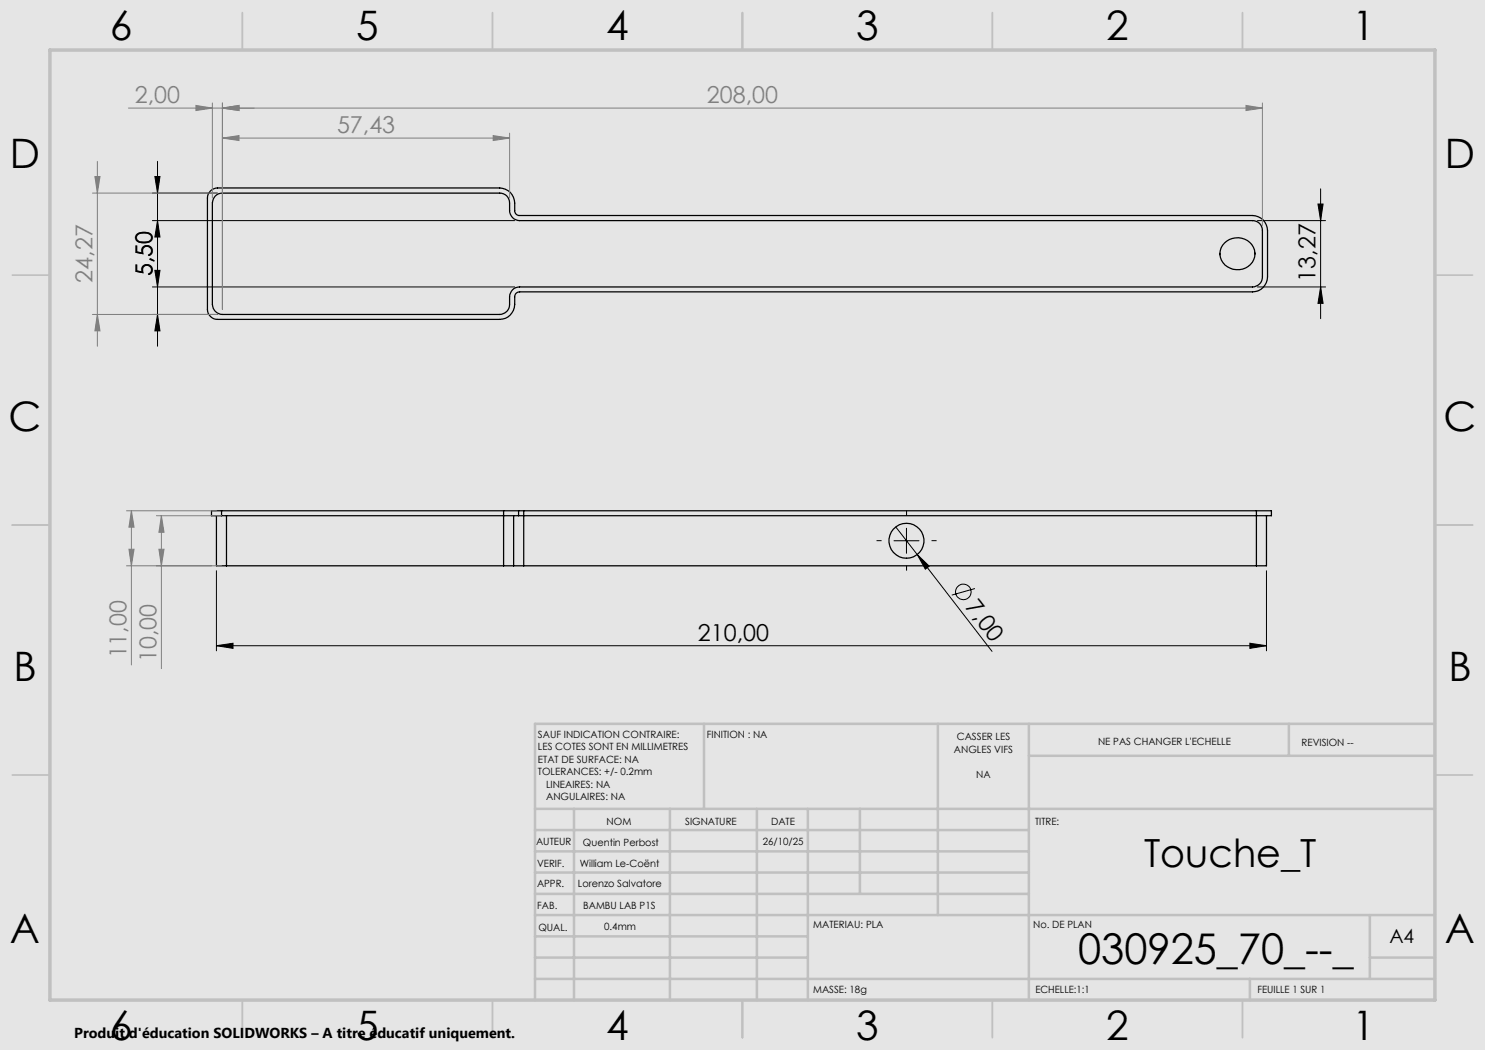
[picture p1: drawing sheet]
<svg xmlns="http://www.w3.org/2000/svg" width="297mm" height="210mm" viewBox="0 0 297 210" stroke-linecap="round" stroke-linejoin="round" font-family="sans-serif">
<path d="M0 0h297v210h-297z" fill="none" stroke="#e6e6db" stroke-width=".2"/>
<path d="M0 0h297v210h-297z" fill="#e6e6db"/>
<g fill="none" stroke="#000" stroke-width=".25">
<path d="M42.1 38.2l.6-.4 .8-.2h56.4a3 3 0 0 1 3 3v1.5a.96 .96 0 0 0 1 1h146.6a3 3 0 0 1 3 3v9.3a3 3 0 0 1-3 3h-146.6a.96 .96 0 0 0-1 1 4.2 4.2 0 0 1-.8 3.6 2.87 2.87 0 0 1-2.2 .9h-56.4a2.05 2.05 0 0 1-2-2v-22.3a1.78 1.78 0 0 1 .6-1.4zM43.1 39.2a1.91 1.91 0 0 1 1.4-.6h55.4a1.93 1.93 0 0 1 2 2 3.2 3.2 0 0 0 .6 2.9l.7 .4 .7 .2h146.6a1.93 1.93 0 0 1 2 2v9.3a1.99 1.99 0 0 1-2 2h-146.6a1.99 1.99 0 0 0-2 2 3.4 3.4 0 0 1-.5 2.9l-.7 .4-.8 .2h-55.4a2.05 2.05 0 0 1-2-2v-20.3l.2-.7zM244.9 48.6a3.5 3.5 0 0 1 4-.8 3.5 3.5 0 0 1 2 3.6 3.5 3.5 0 0 1-3.7 2.6 3.5 3.5 0 0 1-3.2-3.3 2.94 2.94 0 0 1 .9-2.1zM43.3 103.1v10.1h2M44.3 102.2h-2v.9h2M44.3 103.1h59.4M44.3 102.2v.9M44.3 102.2h56.4M45.3 103.1v10.1M45.3 113.2h55.4M100.7 102.2h3M100.7 113.2h2"/>
<path d="M100.7 102.2v11M102.7 113.2h2M102.7 103.1v10.1M103.7 102.2h1M103.7 102.2v.9M104.7 102.2h146.6M104.7 113.2h146.6M104.7 102.2v11M251.3 102.2h3v.9h-150.6M251.3 102.2v11M253.3 103.1v10.1h-2"/>
<circle cx="181.3" cy="108.1" r="3.5"/>
</g>
<g fill="none" stroke="#000" stroke-width=".2">
<path d="M30.5 38.6h13M31 35.3h1l-.5 3.3zM31.5 32.3v36.9M264.1 37.8v25.9M30.5 44.1h72.4M30.5 57.4h72.4M31 54.1h1l-.5 3.3zM31.5 44.1l.5 3.3h-1zM251.5 44.1h13.6M251.5 57.4h13.6M263.6 40.8h1l-.5 3.3zM264.1 57.4l.5 3.3h-1z"/>
<path d="M30.5 62.9h13M31.5 62.9l.5 3.3h-1zM43.3 114.2v16M178.8 108.2h5M179.1 105.4l19.3 24.9M181.3 105.6v5.1M183.4 110.9l2.4 2.3-.7 .6zM195 117.7l-4.6 1.3M253.3 114.2v16M43.3 129.1l3.3-.5v1.1zM43.3 129.1h210M250 128.6l3.3 .5-3.3 .6z"/>
<circle cx="192.7" cy="118.4" r="1.56"/>
</g>
<g fill="none" stroke="#808080" stroke-width=".2">
<path d="M18.5 38.6h25M19 35.3h1l-.5 3.3zM19.5 32.3v36.9M25.7 21.6h226.8M39.2 21.1l3.3 .5-3.3 .5zM42.5 20.6v19M44.5 21.6l3.3-.5v1zM44.5 27.6l3.3-.5v1zM44.5 20.6v41.3M44.5 27.6h57.4M98.6 27.1l3.3 .5-3.3 .5zM101.9 26.6v13"/>
<path d="M249.2 21.1l3.3 .5-3.3 .5zM252.5 20.6v24.5M18.5 62.9h25M19.5 62.9l.5 3.3h-1zM25.3 113.2h19M25.3 102.2h18M25.8 109.8h1l-.5 3.4zM26.3 102.2l.5 3.2h-1zM26.3 102.2v30.8M31.3 103.1h13M31.8 109.8h1l-.5 3.4zM32.3 103.1l.5 3.4h-1z"/>
<path d="M32.3 103.1v30.6"/>
</g>
<path d="M176.3 108.1h-1M181.3 103.1v-1M181.3 113.1v1M186.3 108.1h1" fill="none" stroke="#000" stroke-width=".2" stroke-dasharray="30.5 1.3 1.3 1.3" stroke-linecap="butt"/>
<g fill="none" stroke="#c0c0c0" stroke-width=".35">
<path d="M48.5 2.5v7.5M98.5 2.5v7.5M148.5 2.5v7.5M198.5 2.5v7.5M248.5 2.5v7.5M2.5 55h7.5M287 55h7.5M2.5 105h7.5M287 105h7.5M2.5 155h7.5M287 155h7.5M48.5 200v7.5"/>
<path d="M98.5 200v7.5M148.5 200v7.5M198.5 200v7.5M248.5 200v7.5"/>
</g>
<g fill="none" stroke="#c0c0c0" stroke-width=".5">
<path d="M140.8 144.8v17M187.6 144.8v38.2M205.8 144.8v55.2M205.8 151.2h81.2M257.8 144.8v6.4M287 144.8h-180v55.2M107 161.8h180M107 178.8h98.8M107 174.5h98.8M107 170.3h98.8M107 166h98.8M114.8 161.8v38.2"/>
<path d="M134 161.8v38.2M151.4 161.8v38.2M161.6 161.8v38.2M172 161.8v17M107 195.8h180M107 191.5h54.6M107 187.3h54.6M107 183h180M250 195.8v4.2M274 191.5h13M274 183v12.8"/>
</g>
<path d="M10 10h277v190h-277z" fill="none" stroke="#c0c0c0" stroke-width=".7"/>
<g fill="#000">
<path d="M183.4 110.9l2.4 2.3-.7 .6z"/>
<path d="M31.5 44.1l.5 3.3h-1zM31 35.3h1l-.5 3.3zM31.5 62.9l.5 3.3h-1zM31 54.1h1l-.5 3.3z"/>
<path d="M263.6 40.8h1l-.5 3.3zM264.1 57.4l.5 3.3h-1z"/>
<path d="M43.3 129.1l3.3-.5v1.1zM250 128.6l3.3 .5-3.3 .6z"/>
</g>
<g fill="#808080">
<path d="M44.5 21.6l3.3-.5v1zM39.2 21.1l3.3 .5-3.3 .5z"/>
<path d="M19.5 62.9l.5 3.3h-1zM19 35.3h1l-.5 3.3z"/>
<path d="M25.8 109.8h1l-.5 3.4zM26.3 102.2l.5 3.2h-1zM31.8 109.8h1l-.5 3.4zM32.3 103.1l.5 3.4h-1z"/>
<path d="M44.5 27.6l3.3-.5v1zM98.6 27.1l3.3 .5-3.3 .5zM44.5 21.6l3.3-.5v1zM249.2 21.1l3.3 .5-3.3 .5z"/>
</g>
<text font-size="8.5" x="215.6" y="192.9">030925_70_--_</text>
<g font-size="8.1">
<text x="22" y="8">6</text>
<text x="71.2" y="8">5</text>
<text x="121.2" y="8">4</text>
<text x="171.2" y="8">3</text>
<text x="221.2" y="8">2</text>
<text x="270.5" y="8">1</text>
<text x="2" y="33.6">D</text>
<text x="289" y="33.6">D</text>
<text x="1.7" y="86.1">C</text>
<text x="288.7" y="86.1">C</text>
<text x="2.7" y="136.1">B</text>
<text x="289.7" y="136.1">B</text>
<text x="2" y="188.6">A</text>
<text x="289" y="188.6">A</text>
<text x="22" y="208">6</text>
<text x="71.2" y="208">5</text>
<text x="121.2" y="208">4</text>
<text x="171.2" y="208">3</text>
<text x="221.2" y="208">2</text>
<text x="270.5" y="208">1</text>
</g>
<text font-size="7.8" x="228.8" y="173.4">Touche_T</text>
<g font-size="4.7" fill="#808080">
<text x="27" y="20.6">2,00</text>
<text x="141.4" y="20.6">208,00</text>
<text x="67.4" y="26.6">57,43</text>
<text x="18.5" y="56.5" transform="rotate(-90 18.5 56.5)">24,27</text>
<text x="25.3" y="131.7" transform="rotate(-90 25.3 131.7)">11,00</text>
<text x="31.3" y="132.4" transform="rotate(-90 31.3 132.4)">10,00</text>
</g>
<g font-size="4.7">
<text x="30.5" y="55.3" transform="rotate(-90 30.5 55.3)">5,50</text>
<text x="263.1" y="56.3" transform="rotate(-90 263.1 56.3)">13,27</text>
<text x="192.9" y="121.4" transform="rotate(52 192.9 121.4)">7,00</text>
<text x="139.6" y="128.1">210,00</text>
</g>
<text font-size="3.9" x="277.9" y="188.5">A4</text>
<text font-size="2.9" x="14.9" y="207.6">Produit d'éducation SOLIDWORKS – A titre éducatif uniquement.</text>
<g font-size="2">
<text x="107.6" y="147.6">SAUF INDICATION CONTRAIRE:</text>
<text x="141.4" y="147.6">FINITION : NA</text>
<text x="191.3" y="148">CASSER LES</text>
<text x="219.6" y="149">NE PAS CHANGER L'ECHELLE</text>
<text x="260.3" y="149.2">REVISION --</text>
<text x="107.6" y="150.1">LES COTES SONT EN MILLIMETRES</text>
<text x="107.6" y="152.6">ETAT DE SURFACE: NA</text>
<text x="107.6" y="155.1">TOLERANCES: +/- 0.2mm</text>
<text x="190.8" y="150.5">ANGLES VIFS</text>
<text x="195.2" y="155.5">NA</text>
<text x="109.2" y="157.6">LINEAIRES: NA</text>
<text x="109.2" y="160.1">ANGULAIRES: NA</text>
<text x="121.3" y="165">NOM</text>
<text x="137" y="164.9">SIGNATURE</text>
<text x="154.2" y="164.9">DATE</text>
<text x="207" y="164.9">TITRE:</text>
<text x="107.2" y="169.1">AUTEUR</text>
<text x="107.4" y="173.3">VERIF.</text>
<text x="116" y="173.3">William Le-Coënt</text>
<text x="116.6" y="169.1">Quentin Perbost</text>
<text x="152.6" y="168.9">26/10/25</text>
<text x="107.4" y="177.4">APPR.</text>
<text x="115.6" y="177.4">Lorenzo Salvatore</text>
<text x="107.5" y="181.8">FAB.</text>
<text x="116.6" y="181.8">BAMBU LAB P1S</text>
<text x="120.8" y="186">0.4mm</text>
<text x="162.6" y="185.5">MATERIAU: PLA</text>
<text x="206.6" y="185.5">No. DE PLAN</text>
<text x="107.7" y="186.1">QUAL.</text>
<text x="162.6" y="198.5">MASSE: 18g</text>
<text x="207.1" y="198.6">ECHELLE:1:1</text>
<text x="251.5" y="198.6">FEUILLE 1 SUR 1</text>
</g>
</svg>
